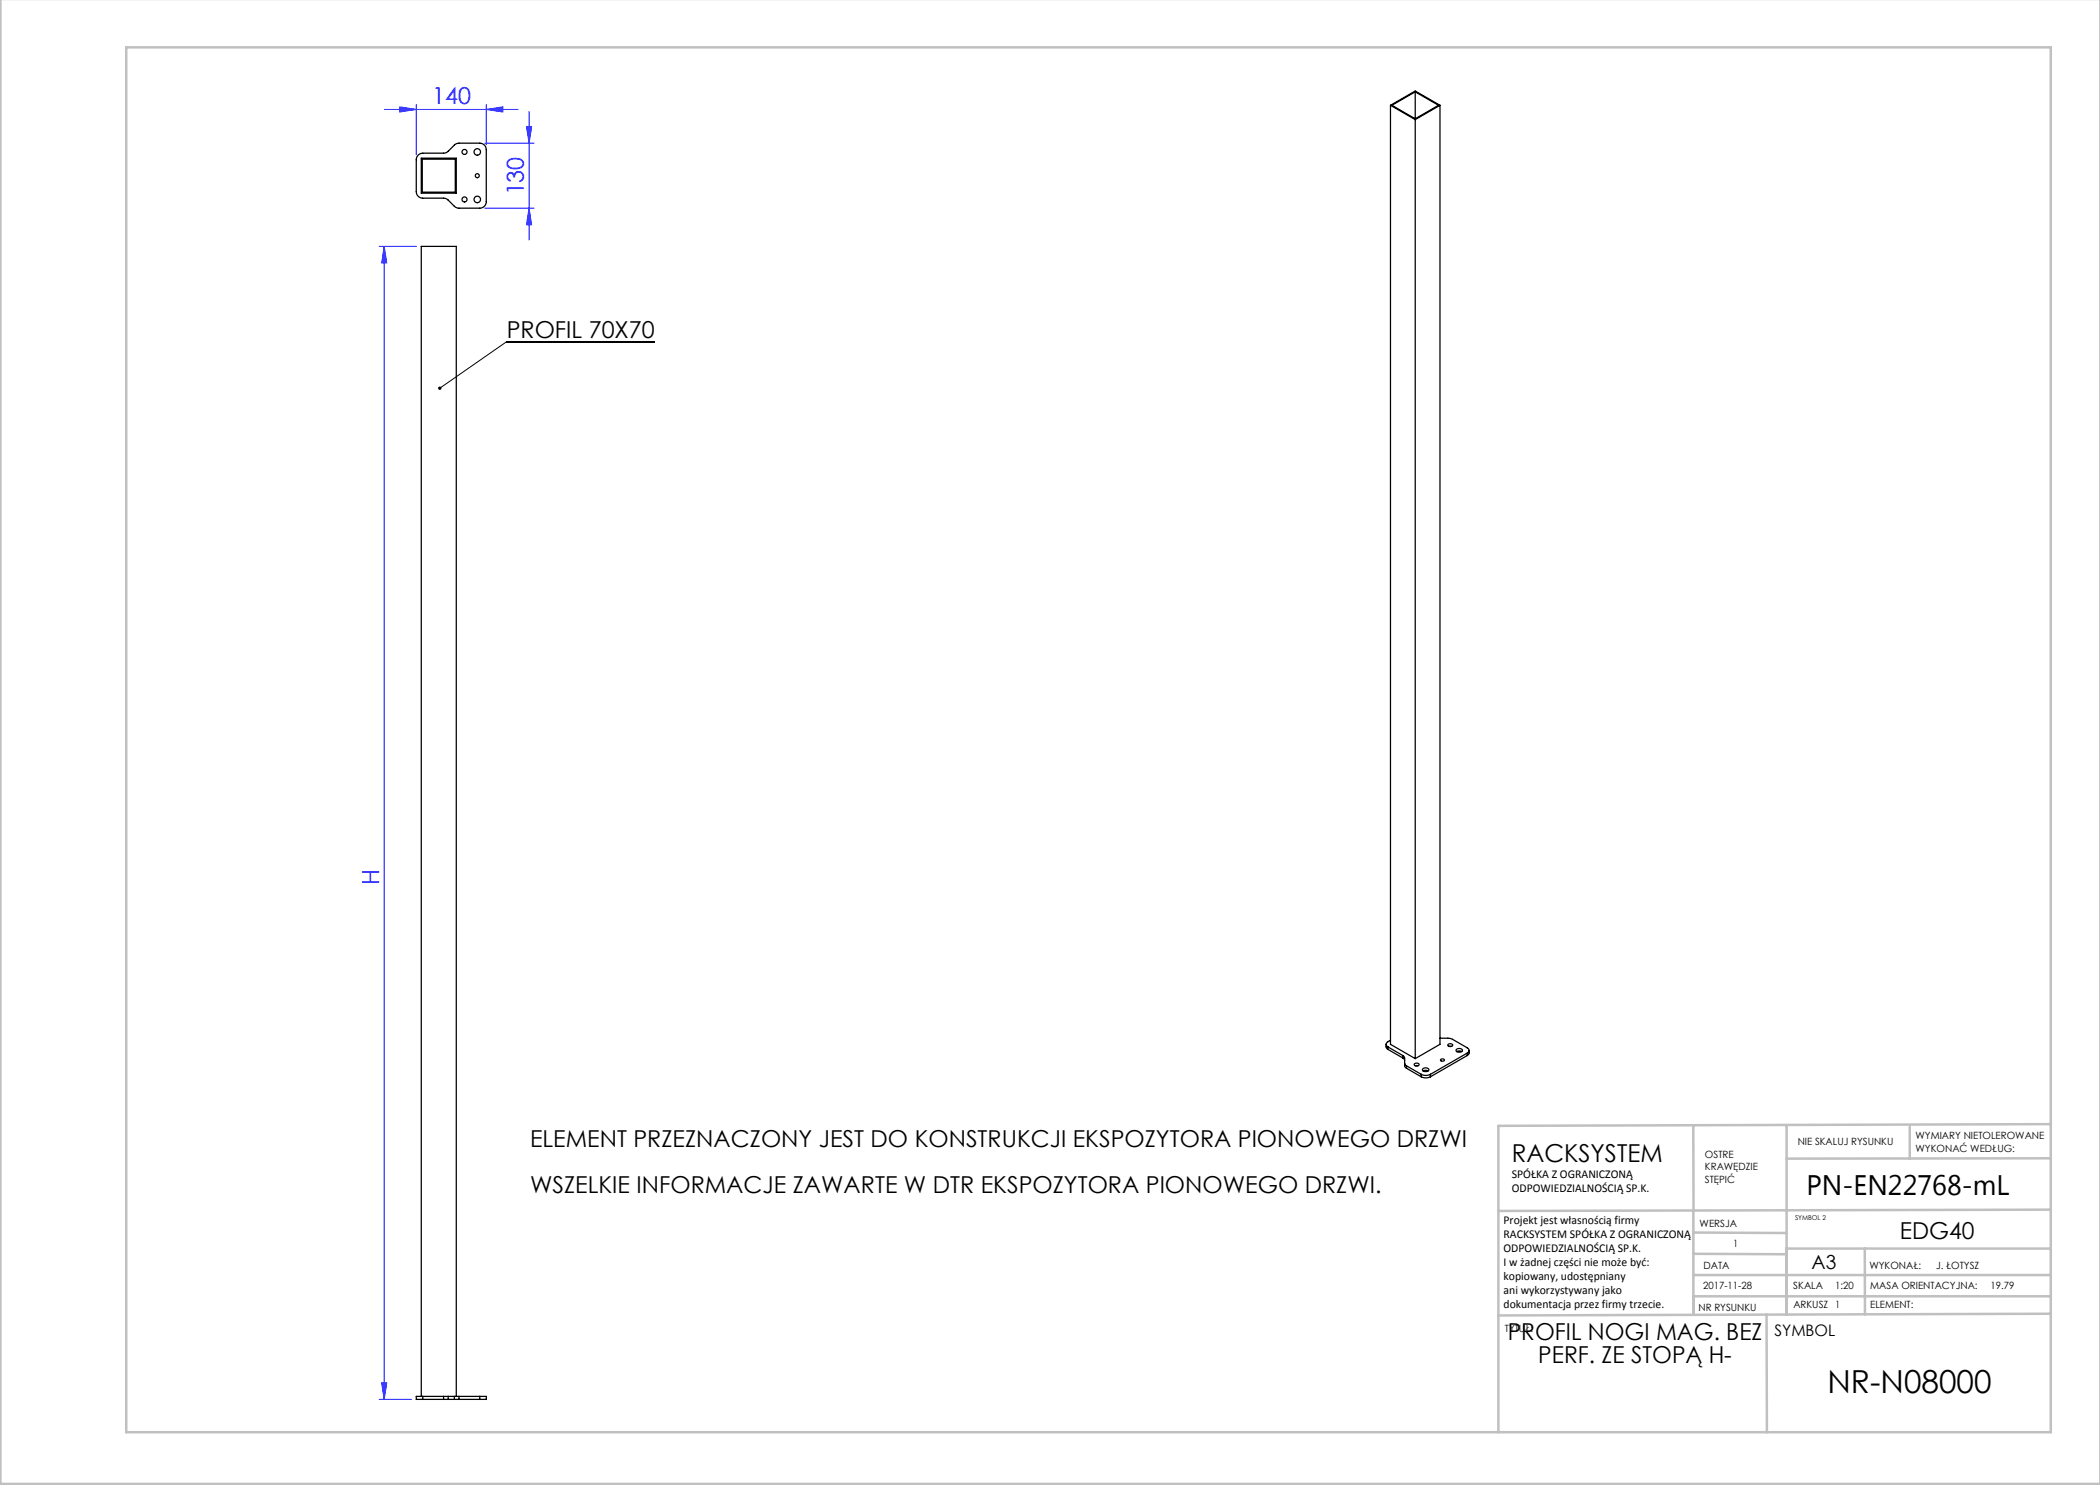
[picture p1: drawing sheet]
<svg xmlns="http://www.w3.org/2000/svg" width="420mm" height="297mm" viewBox="0 0 420 297" stroke-linecap="round" stroke-linejoin="round" font-family="sans-serif">
<g fill="none" stroke="#c0c0c0" stroke-width=".5">
<path d="M.1 -.1v296.9h419.9M25.2 9.5h385v276.9h-385zM338.7 225.2v16.9M357.3 225v37.9M382 225.4v6.3M410.1 224.8l-110.4 .4v61.2M410.1 231.7h-52.8M338.7 259.3h71.5M338.7 255h71.5M338.7 250.8l18.6 .1M338.7 246.5l18.6 .1M338.7 242.1v20.9"/>
<path d="M373 249.7v13.2M410.1 241.9l-110.4 .3M410.2 249.7h-52.9v13.2M353.3 262.9l.1 23.5M410.2 262.7l-110.5 .4"/>
</g>
<g fill="none" stroke="#00f" stroke-width=".2">
<path d="M76.9 21.9h26.7M80 21.4l3.3 .5-3.3 .5zM83.3 20.9v10M97 28.6h9.8M97.3 21.9l3.3-.5v1zM97.3 20.9v8M105.3 25.3h1l-.5 3.3zM105.8 22.3v25.7M75.8 49.3h7.5M76.8 49.3v230.6M76.8 49.3l.5 3.3h-1zM97 41.6h9.8"/>
<path d="M105.8 41.6l.5 3.3h-1zM75.8 279.9h6.5M76.3 276.6h1l-.5 3.3z"/>
</g>
<path d="M130.9 68.4h-29.6l-13.3 9.2" fill="none" stroke="#000" stroke-width=".2"/>
<path d="M87.7 77.4a.34 .34 0 0 1 .5 0 .34 .34 0 0 1 0 .5 .34 .34 0 0 1-.5-.1l.3-.2-.3 .2z" fill="#000"/>
<g fill="#00f">
<path d="M105.3 25.3h1l-.5 3.3zM105.8 41.6l.5 3.3h-1z"/>
<path d="M76.3 276.6h1l-.5 3.3zM76.8 49.3l.5 3.3h-1z"/>
<path d="M80 21.4l3.3 .5-3.3 .5zM97.3 21.9l3.3-.5v1z"/>
</g>
<g fill="none" stroke="#000" stroke-width=".25">
<path d="M283 18.4l-4.6 2.7 4.6 2.7M283 18.4l4.7 2.7-4.7 2.7M283 18.4v5.4M83.6 31.1l.7-.4 4.8-.1 .4-.3 1.5-1.4 .5-.2 4.5-.1a1.3 1.3 0 0 1 1.3 1.3v10.4a1.3 1.3 0 0 1-1.3 1.3h-4.6l-.4-.3-1.5-1.4-.5-.2-4.4-.1a1.3 1.3 0 0 1-1.3-1.3v-6.4zM84.3 31.6h7v7h-7zM84.5 31.8h6.6v6.6h-6.6zM278.1 21.1l4.9 2.8M278.1 21.1l4.9-2.9 5 2.9M278.1 21.1v187.8l4.9 2.8M283 23.9v187.8M288 21.1l-5 2.8M288 21.1v187.8l-5 2.8"/>
<path d="M277.2 208.9l.1 .7 .3 .3M277.6 209.4l2.9 1.7M277.6 209.4v.5M277.6 209.9l2.9 1.7M278.1 208l-.5 .3a.56 .56 0 0 0-.4 .6 .56 .56 0 0 0 .4 .5M280.5 211.1l.4 .4v1.7l.4 .5M280.5 211.6l.4 .5M280.5 211.1v.5M280.9 212.6l.4 .6M281.3 213.2l2.9 1.7M281.3 213.2v.5M281.3 213.7l2.9 1.7"/>
<path d="M282.9 212.7a.5 .5 0 0 1 .5-.1 .5 .5 0 0 1 .4 .4 .47 .47 0 0 1-.6 .2 .47 .47 0 0 1-.3-.5zM283.1 213.2h.5M284.2 214.9a2.03 2.03 0 0 0 1.9 0M284.2 215.4a2.03 2.03 0 0 0 1.9 0M284.2 214.9v.5M284.6 213.7a.69 .69 0 0 1 1.2 .3 .75 .75 0 0 1-1.3-.1zM284.6 214.2l.5-.1 .5 .1M286.1 214.9v.5M288 207.6l2.3 .2 3.1 1.8a.56 .56 0 0 1 .4 .5 .56 .56 0 0 1-.4 .5M288.1 211.9h.1a.33 .33 0 0 1 .4-.2 .33 .33 0 0 1 .2 .5 .38 .38 0 0 1-.7-.3zM289.6 208.9a.5 .5 0 0 1 .6-.2 .5 .5 0 0 1 .3 .5 .47 .47 0 0 1-.6 .2 .47 .47 0 0 1-.3-.5zM289.8 209.3h.5"/>
<path d="M291.3 209.9a.69 .69 0 0 1 1.2 .3 .75 .75 0 0 1-1.3-.2zM291.4 210.3l.4-.1 .5 .1M293.4 210.6l-7.3 4.3M293.4 210.6v.5M293.4 211.1l-7.3 4.3M293.8 210.1v.7l-.4 .3M84.3 279.3v-230h7v230M84.6 279.3h-1.3v.6h1.3M84.6 279.3h4.1M84.6 279.9h4.1M84.6 279.3v.6M88.7 279.3h.9"/>
<path d="M88.7 279.9h.9M88.7 279.3v.6M89.6 279.3h1.3M89.6 279.9h1.3M89.6 279.3v.6M90.9 279.3h.9M90.9 279.9h.9M90.9 279.3v.6M91.8 279.3v.6M91.8 279.3h4.2M91.8 279.9h4.2M96 279.3h1.3v.6h-1.3"/>
<path d="M96 279.3v.6"/>
<circle cx="92.9" cy="30.4" r=".5"/>
<circle cx="92.9" cy="39.9" r=".5"/>
<circle cx="95.5" cy="35.1" r=".4"/>
<circle cx="95.5" cy="39.9" r=".65"/>
<circle cx="95.5" cy="30.4" r=".65"/>
</g>
<text font-size="6.3" x="365.5" y="278.5">NR-N08000</text>
<text font-size="5.6" x="361.3" y="239.1">PN-EN22768-mL</text>
<text font-size="4.9" x="302.4" y="232.4">RACKSYSTEM</text>
<g font-size="4.7" fill="#00f">
<text x="86.4" y="20.9">140</text>
<text x="104.8" y="39.1" transform="rotate(-90 104.8 39.1)">130</text>
<text x="75.8" y="177" transform="rotate(-90 75.8 177)">H</text>
</g>
<g font-size="4.7">
<text x="101.3" y="67.7">PROFIL 70X70</text>
<text x="106" y="229.5">ELEMENT PRZEZNACZONY JEST DO KONSTRUKCJI EKSPOZYTORA PIONOWEGO DRZWI</text>
<text x="106" y="238.5">WSZELKIE INFORMACJE ZAWARTE W DTR EKSPOZYTORA PIONOWEGO DRZWI.</text>
<text x="380" y="247.8">EDG40</text>
<text x="301.6" y="268.1">PROFIL NOGI MAG. BEZ</text>
<text x="307.7" y="272.6">PERF. ZE STOPĄ H-</text>
</g>
<text font-size="3.9" x="362.3" y="253.8">A3</text>
<text font-size="3.2" x="354.9" y="267.2">SYMBOL</text>
<g font-size="2.4">
<text x="302.4" y="235.6">SPÓŁKA Z OGRANICZONĄ</text>
<text x="302.4" y="238.4">ODPOWIEDZIALNOŚCIĄ SP.K.</text>
<text x="300.7" y="244.7">Projekt jest własnością firmy</text>
<text x="300.7" y="247.5">RACKSYSTEM SPÓŁKA Z OGRANICZONĄ</text>
<text x="300.7" y="250.3">ODPOWIEDZIALNOŚCIĄ SP.K.</text>
<text x="300.7" y="253.1">I w żadnej części nie może być:</text>
<text x="300.7" y="256">kopiowany, udostępniany</text>
<text x="300.7" y="258.8">ani wykorzystywany jako</text>
<text x="300.7" y="261.6">dokumentacja przez firmy trzecie.</text>
</g>
<g font-size="2">
<text x="383.1" y="227.9">WYMIARY NIETOLEROWANE</text>
<text x="341" y="231.6">OSTRE</text>
<text x="359.5" y="228.9">NIE SKALUJ RYSUNKU</text>
<text x="383.1" y="230.4">WYKONAĆ WEDŁUG:</text>
<text x="341" y="234.1">KRAWĘDZIE</text>
<text x="341" y="236.6">STĘPIĆ</text>
<text x="339.9" y="245.4">WERSJA</text>
<text x="346.6" y="249.5">1</text>
<text x="340.6" y="257.7">2017-11-28</text>
<text x="340.7" y="253.8">DATA</text>
<text x="358.7" y="257.7">SKALA</text>
<text x="367" y="257.7">1:20</text>
<text x="373.9" y="253.8">WYKONAŁ:</text>
<text x="374.1" y="257.7">MASA ORIENTACYJNA:</text>
<text x="387.2" y="253.8">J. ŁOTYSZ</text>
<text x="398.1" y="257.7">19.79</text>
<text x="339.7" y="262.3">NR RYSUNKU</text>
<text x="358.7" y="261.7">ARKUSZ 1</text>
<text x="374.1" y="261.7">ELEMENT:</text>
<text x="301" y="266.4">TYTUŁ:</text>
</g>
<text font-size="1.3" x="359" y="244">SYMBOL 2</text>
</svg>
